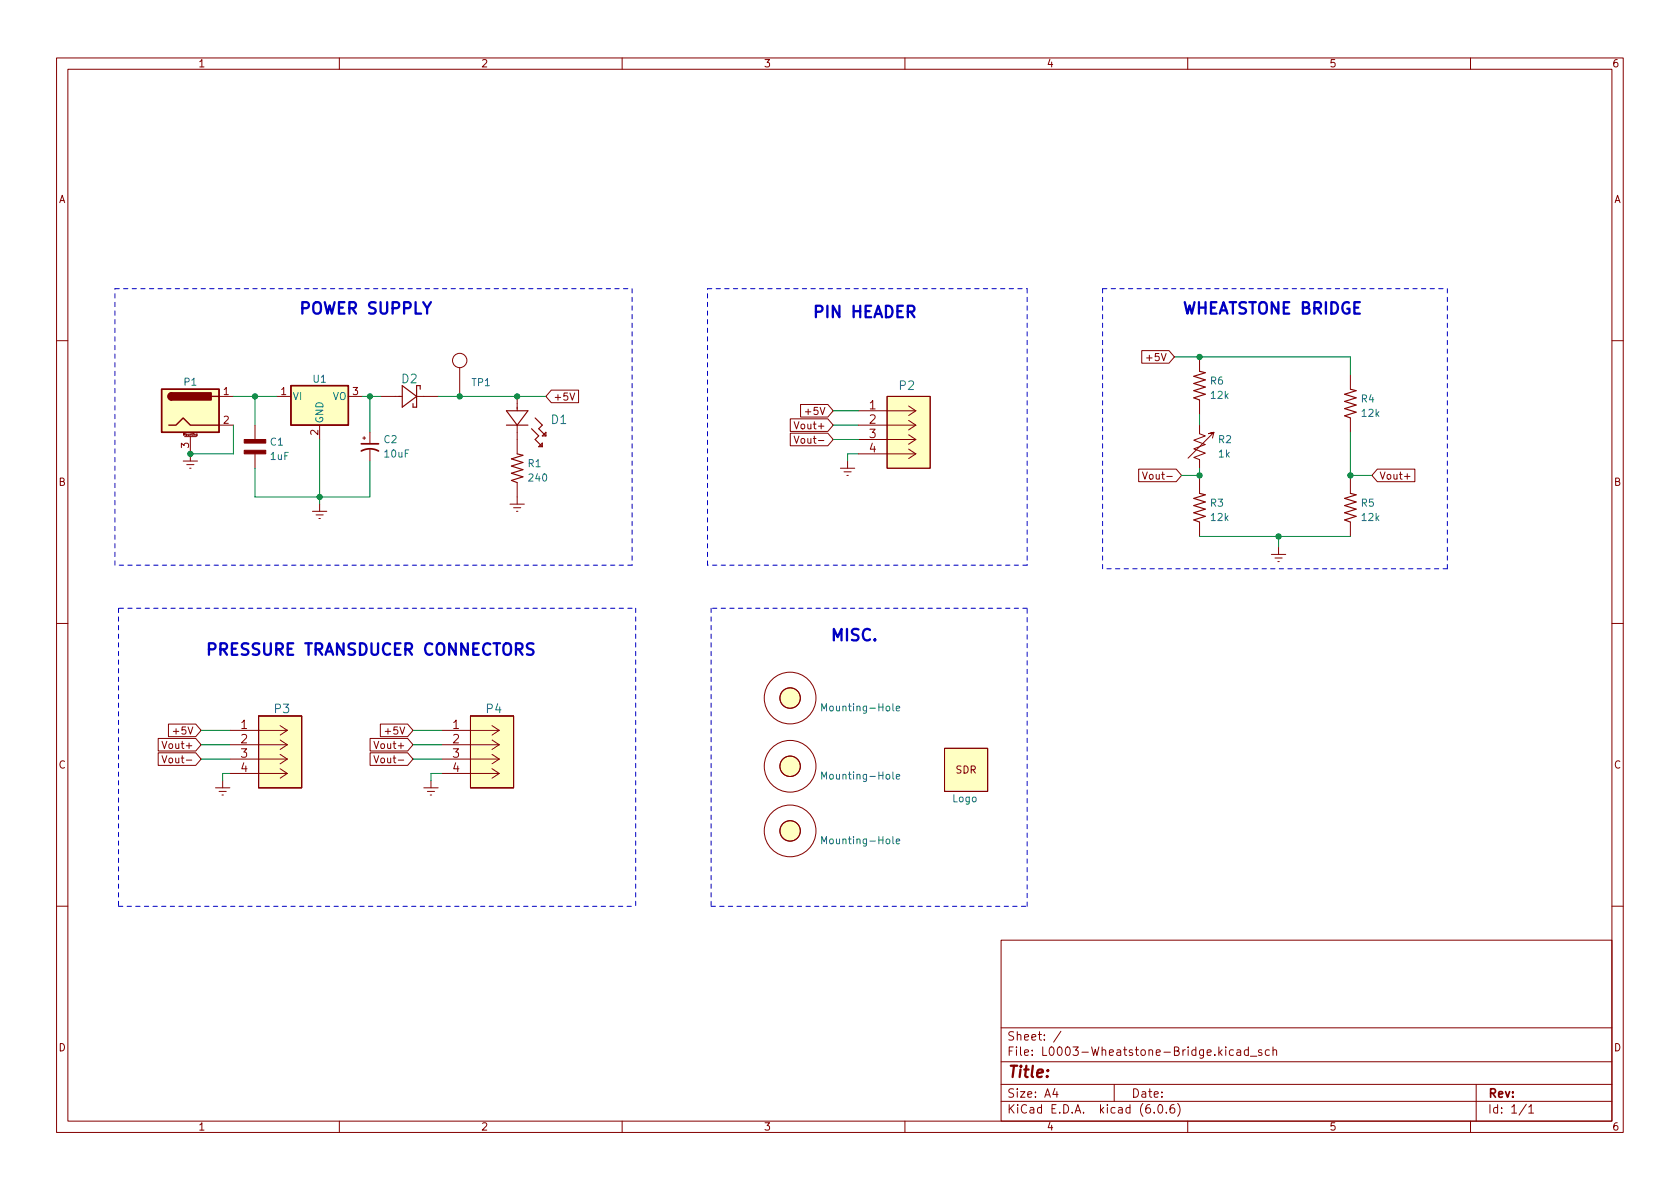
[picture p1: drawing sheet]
<svg xmlns="http://www.w3.org/2000/svg" width="297mm" height="210mm" viewBox="0 0 297 210" stroke-linecap="round" stroke-linejoin="round" font-family="sans-serif">
<g fill="none" stroke="#840000" stroke-width=".18">
<path d="M10 10.2h277v190.1h-277zM12 12.2h273v186.1h-273zM60 10.2v2M110 10.2v2M160 10.2v2M210 10.2v2M260 10.2v2M10 60.2h2M32.6 77.2h2.1M33.7 77.2v4.3M34.8 76.7v.4h-.1M34.8 76.8h-.1v.2h.1"/>
<path d="M38.7 70.1h2.6M38.7 75.2h2.6M45.1 75.2v2.5M48.9 70.1h2.5M56.5 75.2v2.5M61.6 70.1h2.5M64.1 77.5h.5M64.4 77.2v.5M65.4 76.4v2.1M65.4 79.5v2M67.3 70.1h3.8M73.7 70.1h3.8"/>
<path d="M81.3 65v5.1M91.4 70.1v2.5M91.4 75.2v5.1M97.5 69h4.8v2.2h-4.8l-1-1.1zM100.8 69.5l.4 1.3 .4-1.3M139.7 74.1h6.7l.9 1.1-.9 1.1h-6.7zM139.7 76.6h6.7l.9 1.1-.9 1.1h-6.7zM140.4 74.6l.4 1.2 .5-1.2M140.4 77.1l.4 1.3 .5-1.3M141.5 71.5h4.9l.9 1.1-.9 1.1h-4.9zM151.8 75.2h10.1M151.8 77.7h10.1"/>
<path d="M151.8 72.6h10.1M156.8 70.1h7.7v12.7h-7.7zM160.7 79.4l1.2 .9M160.7 76.9l1.2 .8M160.7 74.3l1.2 .9M160.7 71.8l1.2 .8M161.9 77.7l-1.2 .9M161.9 75.2l-1.2 .8M161.9 72.6l-1.2 .9M201.9 62h4.8l.9 1.1-.9 1.1h-4.8zM212.1 75.2v1.5l1 .4-2 .7 2 .8-2 .8 2 .7-2 .8 1 .4v1.5M212.1 63.1v2.6"/>
<path d="M212.1 70.7v2.6M214.4 77.5l.2-1.1-1 .3 1-.3-4.5 4.6M238.8 66.3v2.5M238.8 73.9v2.5M285 60.2h2M32.4 81.5h2.5M33 82.2h1.3M33.5 82.8h.3M45.1 80.3v2.5M55.2 90.4h2.6M55.9 91.1h1.2M56.4 91.7h.2"/>
<path d="M56.5 89.1v1.3M90.2 89.1h2.5M90.8 89.8h1.3M91.3 90.4h.3M91.4 85.3v3.8M148.6 82.8h2.5M149.2 83.4h1.3M149.7 84.1h.3M149.9 81.5v1.3M151.8 80.3h10.1M161.9 80.3l-1.2 .8M201.3 83h6.7l.9 1.1-.9 1.1h-6.7z"/>
<path d="M202 83.5l.4 1.2 .5-1.2M212.1 84.7v2.5M212.1 92.3v2.6M224.8 98h2.5M225.4 98.7h1.3M225.9 99.3h.3M226.1 96.8v1.2M238.8 84.7v2.5M238.8 92.3v2.6M243.5 83h6.7v2.2h-6.7l-.9-1.1zM248.3 84.2h1M10 110.2h2"/>
<path d="M285 110.2h2M28 133.1h6.6l1 1.1-1 1.1h-6.6zM28 130.6h6.6l1 1.1-1 1.1h-6.6zM28.6 133.6l.5 1.3 .4-1.3M28.6 131.1l.5 1.3 .4-1.3M29.8 128h4.8l1 1.2-1 1.1h-4.8zM38.1 139.3h2.5M38.7 139.9h1.3M39.4 138v1.3M40.6 136.8h10.2M40.6 134.2h10.2M40.6 131.7h10.2"/>
<path d="M40.6 129.2h10.2M45.7 126.6h7.6v12.7h-7.6zM49.5 135.9l1.3 .9M49.5 133.4l1.3 .8M49.5 130.9l1.3 .8M49.5 128.3l1.3 .9M50.8 136.8l-1.3 .8M50.8 134.2l-1.3 .9M50.8 131.7l-1.3 .8M50.8 129.2l-1.3 .8M65.4 130.6h6.7l.9 1.1-.9 1.1h-6.7zM65.4 133.1h6.7l.9 1.1-.9 1.1h-6.7z"/>
<path d="M66.1 131.1l.4 1.3 .5-1.3M66.1 133.6l.4 1.3 .5-1.3M67.2 128h4.9l.9 1.2-.9 1.1h-4.9zM74.9 139.3h2.6M75.6 139.9h1.2M76.2 138v1.3M78.1 136.8h10.2M78.1 134.2h10.2M78.1 131.7h10.2M78.1 129.2h10.2M83.2 126.6h7.6v12.7h-7.6zM87 135.9l1.3 .9"/>
<path d="M87 133.4l1.3 .8M87 130.9l1.3 .8M87 128.3l1.3 .9M88.3 136.8l-1.3 .8M88.3 134.2l-1.3 .9M88.3 131.7l-1.3 .8M88.3 129.2l-1.3 .8M167 132.3h7.6v7.6h-7.6zM39.2 140.6h.3M76.1 140.6h.2M10 160.2h2M177 166.3h108v32h-108z"/>
<path d="M285 160.2h2M60 198.3v2M110 198.3v2M160 198.3v2M177 194.8h108M177 191.8h108M177 187.8h108M177 181.8h108M186.5 192.5l-.4 1h1M186.9 193v1M187.6 182.4l-1.3 1.9M197 191.8v3"/>
<path d="M204.1 196.7v.1M204.9 195.4l.2-.1a.81 .81 0 0 1 .6 .7 .81 .81 0 0 1-.3 .8h-.2a.81 .81 0 0 1-.6-.6 .81 .81 0 0 1 .3-.8zM206.2 196.7v.1M207.6 195.3a.59 .59 0 0 0-.7 .7v.5l.1 .3h.4l.2-.1 .1-.5-.1-.2-.5-.1-.2 .3M208.2 195.1a1.72 1.72 0 0 1 0 2.3M210 198.3v2M218.1 185.7l-.5-.1-.2 .3v.4l.1 .3h.6M218.7 185.7h.6l.1 .9M219.4 186l-.5 .1a.29 .29 0 0 0-.3 .2 .29 .29 0 0 0 .3 .3h.5M220.7 185.7l-.4-.1-.3 .3v.4l.1 .3h.6M220.7 185.1v1.5M221.1 186.8h1.1"/>
<path d="M223.1 185.7l-.4-.1-.2 .2 .1 .3 .5 .1v.4h-.6M224.4 185.7l-.4-.1-.3 .3v.4l.2 .3h.5M225.1 185.8l.2-.2 .3 .1 .1 .9M225.1 185.1v1.5M260 198.3v2M261 191.8v6.5M269.9 195.3l-1.3 1.9M270.3 195.8l.4-.5v1.5M270.3 196.8h.9"/>
<circle cx="81.3" cy="63.7" r="1.27"/>
<circle cx="139.7" cy="123.4" r="4.6"/>
<circle cx="139.7" cy="135.5" r="4.6"/>
<circle cx="139.7" cy="135.5" r="1.8"/>
<circle cx="139.7" cy="123.4" r="1.8"/>
<circle cx="139.7" cy="146.9" r="4.6"/>
<circle cx="139.7" cy="146.9" r="1.8"/>
</g>
<g fill="#ffffc2" stroke="#ffffc2" stroke-width=".18">
<path d="M167 132.3h7.6v7.6h-7.6z"/>
<path d="M51.4 68.2h10.2v7h-10.2z"/>
<path d="M45.7 126.6h7.6z"/>
<path d="M45.7 126.6h7.6v12.7h-7.6z"/>
<path d="M83.2 126.6h7.6z"/>
<path d="M83.2 126.6h7.6v12.7h-7.6z"/>
<path d="M28.6 68.8h10.1v7.6h-10.1z"/>
<path d="M156.8 70.1h7.7v12.7h-7.7z"/>
<circle cx="139.7" cy="146.9" r="1.8"/>
<circle cx="139.7" cy="135.5" r="1.8"/>
<circle cx="139.7" cy="123.4" r="1.8"/>
</g>
<path d="M145.3 137.8v-1.3l.4 .9 .4-.9v1.3M145.3 125.7v-1.3l.4 1 .4-1v1.3M157.9 136.5v1.1l.1 .2M157.9 124.4v1.1l.1 .2M158.5 137.4l.6-.2-.1-.2-.3-.1-.2 .2v.6h.5M158.5 125.3l.6-.1-.1-.3h-.3l-.2 .1v.7h.5M145.3 149.2v-1.3l.4 .9 .4-.9v1.3M157.9 147.9v1.1l.1 .2M158.5 148.8l.6-.1-.1-.3h-.3l-.2 .1v.6h.5" fill="none" stroke="#008484" stroke-width=".18"/>
<g fill="none" stroke="#840000" stroke-width=".2">
<path d="M71.1 68.2l2.6 1.9-2.6 1.9zM73.7 68.2v3.8h-.7v-.6M74.3 68.2v.6M89.5 75.2h3.8M89.5 72.6h3.8l-1.9 2.6zM94 75.8l1.2 1.3-.6 .6 1.3 1.3M94.6 73.9l1.3 1.3-.7 .6 1.3 1.3M95.2 79l.7-.6v.6zM95.9 77.1l.6-.7v.7zM212.1 65.7l1 .2-2 .6 2 .7-2 .6 2 .6-2 .7 2 .6-2 .7 1 .3M238.8 68.8l1 .3-2.1 .6 2.1 .7-2.1 .6 2.1 .6-2.1 .7 2.1 .6-2.1 .6 1.1 .4M91.4 80.3l1.1 .2-2.1 .6 2.1 .7-2.1 .6 2.1 .7-2.1 .6 2.1 .6-2.1 .7 1 .3"/>
<path d="M212.1 87.2l1 .3-2 .6 2 .7-2 .6 2 .6-2 .7 2 .6-2 .6 1 .4M238.8 87.2l1 .3-2.1 .6 2.1 .7-2.1 .6 2.1 .6-2.1 .7 2.1 .6-2.1 .6 1.1 .4"/>
</g>
<path d="M28.6 68.8h10.1v7.6h-10.1zM29.8 75.2h1.3l1.3-1.3 1.3 1.3h5M30.4 69.5a.64 .64 0 0 0-.7 .6 .64 .64 0 0 0 .7 .6M37.5 70.1h1.2M51.4 68.2h10.2v7h-10.2z" fill="none" stroke="#840000" stroke-width=".25"/>
<path d="M63.9 78.5h3M63.9 79.8a3.2 3.2 0 0 1 3 0" fill="none" stroke="#840000" stroke-width=".3"/>
<g fill="#840000" stroke="#840000" stroke-width=".25">
<path d="M29.9 69.7l.5-.2v1.2a.64 .64 0 0 1-.6-.4 .64 .64 0 0 1 .1-.6z"/>
<path d="M30.4 69.5h6.9v1.2h-6.9z"/>
</g>
<g fill="#840000" stroke="#840000" stroke-width=".18">
<path d="M43.2 79.6h3.8v.7h-3.8z"/>
<path d="M43.2 77.7h3.8v.7h-3.8z"/>
</g>
<path d="M94.3 113.9l-.8-.1a.49 .49 0 0 0-.3 .4 .49 .49 0 0 0 .3 .5 .74 .74 0 0 1 .8 .5 .52 .52 0 0 1-.4 .6l-.7-.1" fill="none" stroke="#0000c2" stroke-width=".41"/>
<g fill="none" stroke="#0000c2" stroke-width=".18" stroke-dasharray=".8 .8">
<path d="M20.3 51h91.5M111.8 51v48.9M125.1 51h56.5M181.6 51v48.9M194.9 51h61M255.9 51v49.6M20.3 99.9v-48.9M111.8 99.9h-91.5M125.1 99.9v-48.9M181.6 99.9h-56.5M21 107.6v52.7M111.8 107.6h-90.8"/>
<path d="M112.4 107.6v52.7M125.7 107.6v52.7M181.6 107.6h-55.9M194.9 100.6v-49.6M255.9 100.6h-61M21 160.3h91.4M125.7 160.3h55.9M181.6 160.3v-52.7"/>
</g>
<g fill="none" stroke="#008400" stroke-width=".18">
<path d="M41.3 70.1h7.6M41.3 75.2v5.1h-7.6M45.1 70.1v5.1M56.5 77.7v11.4M64.1 70.1h3.2M65.4 70.1v6.3M77.5 70.1h19M147.3 72.6h4.5M147.3 75.2h4.5M147.3 77.7h4.5M207.6 63.1h31.2v3.2M212.1 73.3v1.9"/>
<path d="M238.8 76.4v8.3M65.4 81.5v6.4h-20.3v-5.1M151.8 80.3h-1.9v1.2M208.9 84.1h3.2M212.1 94.9h26.7M212.1 82.8v1.9M226.1 94.9v1.9M238.8 84.1h3.8M35.6 129.2h5M35.6 134.2h5M35.6 131.7h5M40.6 136.8h-1.2v1.2"/>
<path d="M73 129.2h5.1M73 134.2h5.1M73 131.7h5.1M78.1 136.8h-1.9v1.2"/>
</g>
<g fill="#008400" stroke="#008400" stroke-width=".18">
<circle cx="212.1" cy="63.1" r=".46"/>
<circle cx="238.8" cy="84.1" r=".46"/>
<circle cx="212.1" cy="84.1" r=".46"/>
<circle cx="33.7" cy="80.3" r=".46"/>
<circle cx="45.1" cy="70.1" r=".46"/>
<circle cx="65.4" cy="70.1" r=".46"/>
<circle cx="81.3" cy="70.1" r=".46"/>
<circle cx="56.5" cy="87.9" r=".46"/>
<circle cx="91.4" cy="70.1" r=".46"/>
<circle cx="226.1" cy="94.9" r=".46"/>
</g>
<g font-size="2.8" fill="#0000c2">
<text x="52.7" y="55.6">POWER SUPPLY</text>
<text x="143.5" y="56.2">PIN HEADER</text>
<text x="208.9" y="55.6">WHEATSTONE BRIDGE</text>
<text x="146.7" y="113.3">MISC.</text>
<text x="36.2" y="115.9">PRESSURE TRANSDUCER CONNECTORS</text>
</g>
<text font-size="2.8" fill="#840000" x="178" y="190.6">Title:</text>
<g font-size="2.1" fill="#008484">
<text x="71" y="67.8">D2</text>
<text x="159" y="69">P2</text>
<text x="97.5" y="75">D1</text>
<text x="48.5" y="126.1">P3</text>
<text x="86" y="126.1">P4</text>
</g>
<g font-size="2.1" fill="#840000">
<text x="153.7" y="72.4">1</text>
<text x="153.7" y="74.9">2</text>
<text x="153.7" y="77.5">3</text>
<text x="153.7" y="80">4</text>
<text x="42.6" y="128.9">1</text>
<text x="42.6" y="131.4">2</text>
<text x="80.1" y="128.9">1</text>
<text x="80.1" y="131.4">2</text>
<text x="42.6" y="134">3</text>
<text x="42.6" y="136.5">4</text>
<text x="80.1" y="134">3</text>
<text x="80.1" y="136.5">4</text>
<text x="178" y="184">Sheet: /</text>
<text x="178" y="186.7">File: L0003-Wheatstone-Bridge.kicad_sch</text>
<text x="178" y="196.9">KiCad E.D.A. kicad (6.0.6)</text>
<text x="178" y="194.1">Size: A4</text>
<text x="200" y="194.1">Date:</text>
<text x="263" y="194.1">Rev:</text>
<text x="263" y="196.9">Id: 1/1</text>
</g>
<g font-size="1.8" fill="#840000">
<text x="35" y="11.9">1</text>
<text x="85" y="11.9">2</text>
<text x="135" y="11.9">3</text>
<text x="185" y="11.9">4</text>
<text x="235" y="11.9">5</text>
<text x="285" y="11.9">6</text>
<text x="10.3" y="35.9">A</text>
<text x="285.3" y="35.9">A</text>
<text x="203.2" y="63.8">+5V</text>
<text x="39.5" y="69.8">1</text>
<text x="49.7" y="69.8">1</text>
<text x="62.4" y="69.8">3</text>
<text x="97.8" y="70.8">+5V</text>
<text x="39.5" y="74.9">2</text>
<text x="56.3" y="76.9" transform="rotate(-90 56.3 76.9)">2</text>
<text x="141.1" y="75.9">Vout+</text>
<text x="142.9" y="73.4">+5V</text>
<text x="33.4" y="79.2" transform="rotate(-90 33.4 79.2)">3</text>
<text x="141.5" y="78.4">Vout-</text>
<text x="10.3" y="85.9">B</text>
<text x="203.1" y="84.8">Vout-</text>
<text x="243.8" y="84.8">Vout+</text>
<text x="285.3" y="85.9">B</text>
<text x="31.1" y="129.9">+5V</text>
<text x="68.6" y="129.9">+5V</text>
<text x="10.3" y="135.9">C</text>
<text x="29.3" y="132.4">Vout+</text>
<text x="29.8" y="135">Vout-</text>
<text x="66.8" y="132.4">Vout+</text>
<text x="67.2" y="135">Vout-</text>
<text x="168.9" y="136.8">SDR</text>
<text x="285.3" y="135.9">C</text>
<text x="10.3" y="185.9">D</text>
<text x="285.3" y="185.9">D</text>
<text x="35" y="199.9">1</text>
<text x="85" y="199.9">2</text>
<text x="135" y="199.9">3</text>
<text x="185" y="199.9">4</text>
<text x="235" y="199.9">5</text>
<text x="285" y="199.9">6</text>
</g>
<g font-size="1.8" fill="#008484">
<text x="32.6" y="68.2">P1</text>
<text x="51.7" y="70.7">VI</text>
<text x="55.4" y="67.7">U1</text>
<text x="58.8" y="70.7">VO</text>
<text x="83.4" y="68.3">TP1</text>
<text x="214" y="68">R6</text>
<text x="214.2" y="70.5">12k</text>
<text x="240.7" y="71.2">R4</text>
<text x="57.1" y="74.9" transform="rotate(-90 57.1 74.9)">GND</text>
<text x="240.8" y="73.7">12k</text>
<text x="47.8" y="78.8">C1</text>
<text x="47.9" y="81.3">1uF</text>
<text x="67.9" y="78.4">C2</text>
<text x="68.1" y="80.9">10uF</text>
<text x="93.4" y="82.6">R1</text>
<text x="215.5" y="78.4">R2</text>
<text x="215.5" y="80.9">1k</text>
<text x="93.6" y="85.1">240</text>
<text x="214" y="89.6">R3</text>
<text x="240.7" y="89.6">R5</text>
<text x="214.2" y="92.1">12k</text>
<text x="240.8" y="92.1">12k</text>
<text x="146" y="125.8">Mounting-Hole</text>
<text x="146" y="137.8">Mounting-Hole</text>
<text x="168.4" y="141.9">Logo</text>
<text x="146" y="149.3">Mounting-Hole</text>
</g>
<text font-size=".5" fill="#840000" x="32.5" y="77">Mounting</text>
</svg>
